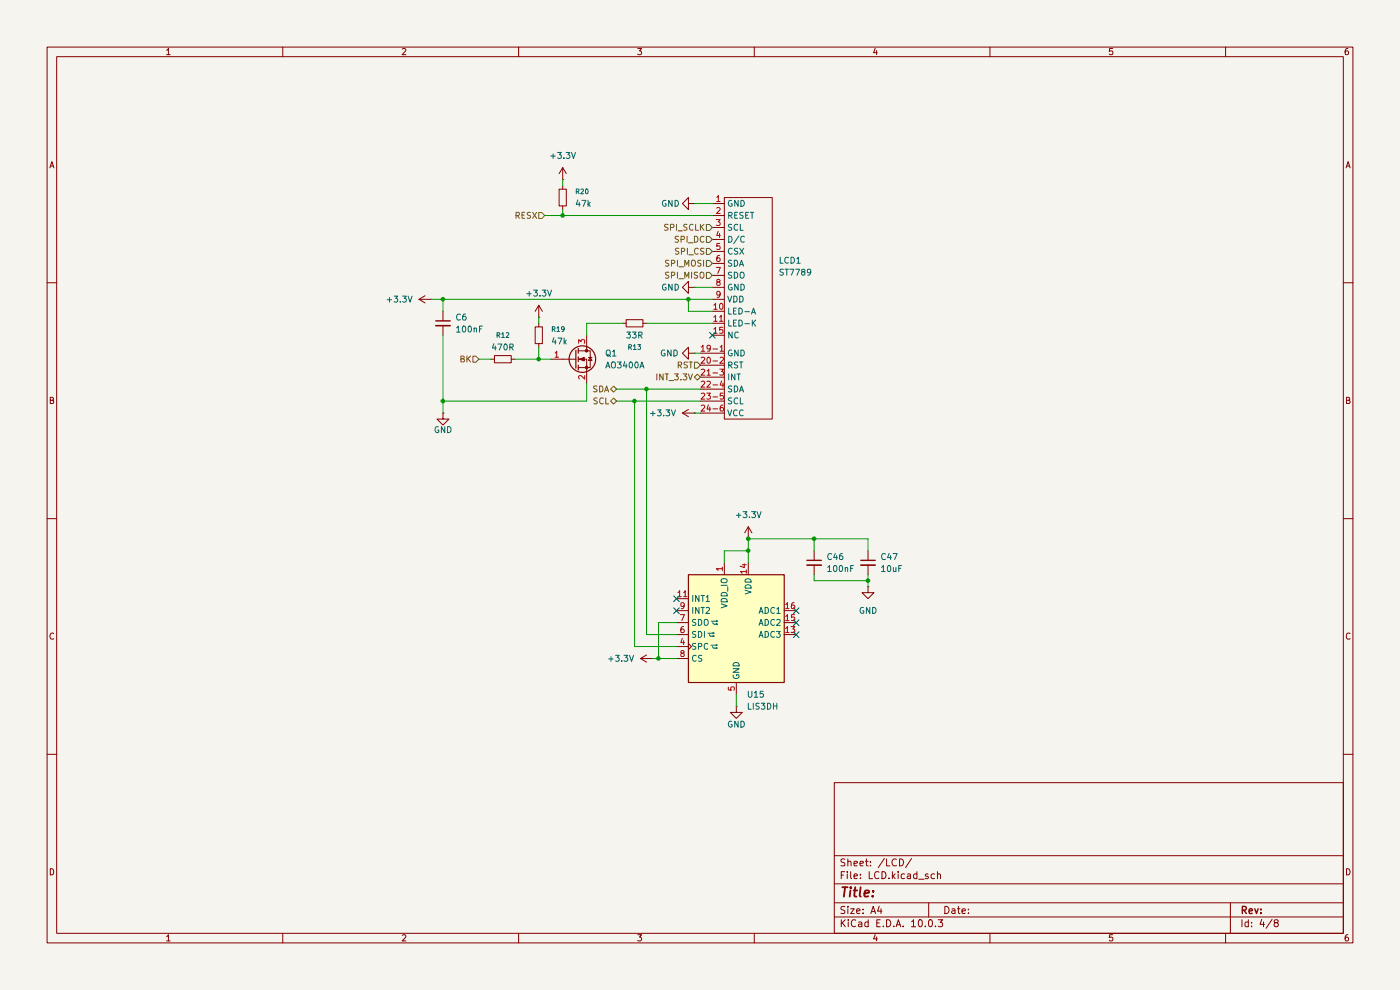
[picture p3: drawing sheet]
(kicad_sch
 (version 20260306)
 (generator "eeschema")
 (generator_version "10.0")
 (paper "A4")
 (lib_symbols
  (symbol "AIoTExplorer_Lib:LCD-2.8-ST7789" (exclude_from_sim no) (in_bom yes) (on_board yes)
   (in_pos_files yes)
   (duplicate_pin_numbers_are_jumpers no)
   (property "Reference" "LCD1" (at 11.43 33.6551 0) (show_name no) (do_not_autoplace no) (effects (font (size 1.27 1.27)) (justify left)))
   (property "Value" "ST7789" (at 11.43 31.1151 0) (show_name no) (do_not_autoplace no) (effects (font (size 1.27 1.27)) (justify left)))
   (property "Footprint" "DISPLAYS:DISPLAY-2.8-IPS-SPI" (at 0 1.27 0) (show_name no) (do_not_autoplace no) (hide yes) (effects (font (size 1.27 1.27))))
   (property "Datasheet" "" (at 0 1.27 0) (show_name no) (do_not_autoplace no) (hide yes) (effects (font (size 1.27 1.27))))
   (property "Description" "" (at 0 1.27 0) (show_name no) (do_not_autoplace no) (hide yes) (effects (font (size 1.27 1.27))))
   (symbol "LCD-2.8-ST7789_0_1"
    (rectangle (start 0 46.99) (end 10.16 0) (stroke (width 0) (type default)) (fill (type none))))
   (symbol "LCD-2.8-ST7789_1_1"
    (pin input line (at -2.54 45.72 0) (length 2.54) (name "GND" (effects (font (size 1.27 1.27)))) (number "1" (effects (font (size 1.27 1.27)))))
    (pin input line (at -2.54 43.18 0) (length 2.54) (name "RESET" (effects (font (size 1.27 1.27)))) (number "2" (effects (font (size 1.27 1.27)))))
    (pin input line (at -2.54 40.64 0) (length 2.54) (name "SCL" (effects (font (size 1.27 1.27)))) (number "3" (effects (font (size 1.27 1.27)))))
    (pin input line (at -2.54 38.1 0) (length 2.54) (name "D/C" (effects (font (size 1.27 1.27)))) (number "4" (effects (font (size 1.27 1.27)))))
    (pin input line (at -2.54 35.56 0) (length 2.54) (name "CSX" (effects (font (size 1.27 1.27)))) (number "5" (effects (font (size 1.27 1.27)))))
    (pin input line (at -2.54 33.02 0) (length 2.54) (name "SDA" (effects (font (size 1.27 1.27)))) (number "6" (effects (font (size 1.27 1.27)))))
    (pin input line (at -2.54 30.48 0) (length 2.54) (name "SDO" (effects (font (size 1.27 1.27)))) (number "7" (effects (font (size 1.27 1.27)))))
    (pin input line (at -2.54 27.94 0) (length 2.54) (name "GND" (effects (font (size 1.27 1.27)))) (number "8" (effects (font (size 1.27 1.27)))))
    (pin input line (at -2.54 25.4 0) (length 2.54) (name "VDD" (effects (font (size 1.27 1.27)))) (number "9" (effects (font (size 1.27 1.27)))))
    (pin input line (at -2.54 22.86 0) (length 2.54) (name "LED-A" (effects (font (size 1.27 1.27)))) (number "10" (effects (font (size 1.27 1.27)))))
    (pin input line (at -2.54 20.32 0) (length 2.54) (name "LED-K" (effects (font (size 1.27 1.27)))) (number "11" (effects (font (size 1.27 1.27)))))
    (pin input line (at -2.54 20.32 0) (length 2.54) (hide yes) (name "LED-K" (effects (font (size 1.27 1.27)))) (number "12" (effects (font (size 1.27 1.27)))))
    (pin input line (at -2.54 20.32 0) (length 2.54) (hide yes) (name "LED-K" (effects (font (size 1.27 1.27)))) (number "13" (effects (font (size 1.27 1.27)))))
    (pin input line (at -2.54 20.32 0) (length 2.54) (hide yes) (name "LED-K" (effects (font (size 1.27 1.27)))) (number "14" (effects (font (size 1.27 1.27)))))
    (pin input line (at -2.54 17.78 0) (length 2.54) (name "NC" (effects (font (size 1.27 1.27)))) (number "15" (effects (font (size 1.27 1.27)))))
    (pin input line (at -2.54 17.78 0) (length 2.54) (hide yes) (name "NC" (effects (font (size 1.27 1.27)))) (number "16" (effects (font (size 1.27 1.27)))))
    (pin input line (at -2.54 17.78 0) (length 2.54) (hide yes) (name "NC" (effects (font (size 1.27 1.27)))) (number "17" (effects (font (size 1.27 1.27)))))
    (pin input line (at -2.54 17.78 0) (length 2.54) (hide yes) (name "NC" (effects (font (size 1.27 1.27)))) (number "18" (effects (font (size 1.27 1.27)))))
    (pin power_in line (at -5.08 13.97 0) (length 5.08) (name "GND" (effects (font (size 1.27 1.27)))) (number "19-1" (effects (font (size 1.27 1.27)))))
    (pin input line (at -5.08 11.43 0) (length 5.08) (name "RST" (effects (font (size 1.27 1.27)))) (number "20-2" (effects (font (size 1.27 1.27)))))
    (pin bidirectional line (at -5.08 8.89 0) (length 5.08) (name "INT" (effects (font (size 1.27 1.27)))) (number "21-3" (effects (font (size 1.27 1.27)))))
    (pin bidirectional line (at -5.08 6.35 0) (length 5.08) (name "SDA" (effects (font (size 1.27 1.27)))) (number "22-4" (effects (font (size 1.27 1.27)))))
    (pin input line (at -5.08 3.81 0) (length 5.08) (name "SCL" (effects (font (size 1.27 1.27)))) (number "23-5" (effects (font (size 1.27 1.27)))))
    (pin power_in line (at -5.08 1.27 0) (length 5.08) (name "VCC" (effects (font (size 1.27 1.27)))) (number "24-6" (effects (font (size 1.27 1.27))))))
   (embedded_fonts no))
  (symbol "Device:C_Small"
   (pin_numbers (hide yes))
   (pin_names
    (offset 0.254) (hide yes)) (exclude_from_sim no) (in_bom yes) (on_board yes)
   (in_pos_files yes)
   (duplicate_pin_numbers_are_jumpers no)
   (property "Reference" "C" (at 0.254 1.778 0) (show_name no) (do_not_autoplace no) (effects (font (size 1.27 1.27)) (justify left)))
   (property "Value" "C_Small" (at 0.254 -2.032 0) (show_name no) (do_not_autoplace no) (effects (font (size 1.27 1.27)) (justify left)))
   (property "Footprint" "" (at 0 0 0) (show_name no) (do_not_autoplace no) (hide yes) (effects (font (size 1.27 1.27))))
   (property "Datasheet" "" (at 0 0 0) (show_name no) (do_not_autoplace no) (hide yes) (effects (font (size 1.27 1.27))))
   (property "Description" "Unpolarized capacitor, small symbol" (at 0 0 0) (show_name no) (do_not_autoplace no) (hide yes) (effects (font (size 1.27 1.27))))
   (symbol "C_Small_0_1"
    (polyline (pts (xy -1.524 0.508) (xy 1.524 0.508)) (stroke (width 0.3048) (type default)) (fill (type none)))
    (polyline (pts (xy -1.524 -0.508) (xy 1.524 -0.508)) (stroke (width 0.3302) (type default)) (fill (type none))))
   (symbol "C_Small_1_1"
    (pin passive line (at 0 2.54 270) (length 2.032) (name "" (effects (font (size 1.27 1.27)))) (number "1" (effects (font (size 1.27 1.27)))))
    (pin passive line (at 0 -2.54 90) (length 2.032) (name "" (effects (font (size 1.27 1.27)))) (number "2" (effects (font (size 1.27 1.27))))))
   (embedded_fonts no))
  (symbol "Device:R_Small"
   (pin_numbers (hide yes))
   (pin_names
    (offset 0.254) (hide yes)) (exclude_from_sim no) (in_bom yes) (on_board yes)
   (in_pos_files yes)
   (duplicate_pin_numbers_are_jumpers no)
   (property "Reference" "R" (at 0 0 90) (show_name no) (do_not_autoplace no) (effects (font (size 1.016 1.016))))
   (property "Value" "R_Small" (at 1.778 0 90) (show_name no) (do_not_autoplace no) (effects (font (size 1.27 1.27))))
   (property "Footprint" "" (at 0 0 0) (show_name no) (do_not_autoplace no) (hide yes) (effects (font (size 1.27 1.27))))
   (property "Datasheet" "" (at 0 0 0) (show_name no) (do_not_autoplace no) (hide yes) (effects (font (size 1.27 1.27))))
   (property "Description" "Resistor, small symbol" (at 0 0 0) (show_name no) (do_not_autoplace no) (hide yes) (effects (font (size 1.27 1.27))))
   (symbol "R_Small_0_1"
    (rectangle (start -0.762 1.778) (end 0.762 -1.778) (stroke (width 0.2032) (type default)) (fill (type none))))
   (symbol "R_Small_1_1"
    (pin passive line (at 0 2.54 270) (length 0.762) (name "" (effects (font (size 1.27 1.27)))) (number "1" (effects (font (size 1.27 1.27)))))
    (pin passive line (at 0 -2.54 90) (length 0.762) (name "" (effects (font (size 1.27 1.27)))) (number "2" (effects (font (size 1.27 1.27))))))
   (embedded_fonts no))
  (symbol "Sensor_Motion:LIS3DH" (exclude_from_sim no) (in_bom yes) (on_board yes)
   (in_pos_files yes)
   (duplicate_pin_numbers_are_jumpers no)
   (property "Reference" "U" (at -7.62 11.43 0) (show_name no) (do_not_autoplace no) (effects (font (size 1.27 1.27))))
   (property "Value" "LIS3DH" (at 6.35 11.43 0) (show_name no) (do_not_autoplace no) (effects (font (size 1.27 1.27))))
   (property "Footprint" "Package_LGA:LGA-16_3x3mm_P0.5mm_LayoutBorder3x5y" (at 2.54 -26.67 0) (show_name no) (do_not_autoplace no) (hide yes) (effects (font (size 1.27 1.27))))
   (property "Datasheet" "https://www.st.com/resource/en/datasheet/cd00274221.pdf" (at -5.08 -2.54 0) (show_name no) (do_not_autoplace no) (hide yes) (effects (font (size 1.27 1.27))))
   (property "Description" "3-Axis Accelerometer, 2/4/8/16g range, I2C/SPI interface, LGA-16" (at 0 0 0) (show_name no) (do_not_autoplace no) (hide yes) (effects (font (size 1.27 1.27))))
   (symbol "LIS3DH_0_1"
    (rectangle (start -10.16 10.16) (end 10.16 -12.7) (stroke (width 0.254) (type default)) (fill (type background))))
   (symbol "LIS3DH_1_1"
    (pin power_in line (at -2.54 12.7 270) (length 2.54) (name "VDD_IO" (effects (font (size 1.27 1.27)))) (number "1" (effects (font (size 1.27 1.27)))))
    (pin no_connect line (at 10.16 5.08 180) (length 2.54) (hide yes) (name "NC" (effects (font (size 1.27 1.27)))) (number "2" (effects (font (size 1.27 1.27)))))
    (pin no_connect line (at 10.16 7.62 180) (length 2.54) (hide yes) (name "NC" (effects (font (size 1.27 1.27)))) (number "3" (effects (font (size 1.27 1.27)))))
    (pin input clock (at -12.7 -5.08 0) (length 2.54) (name "SPC" (effects (font (size 1.27 1.27)))) (number "4" (effects (font (size 1.27 1.27))))
    (alternate "SCL" input clock))
    (pin power_in line (at 0 -15.24 90) (length 2.54) (name "GND" (effects (font (size 1.27 1.27)))) (number "5" (effects (font (size 1.27 1.27)))))
    (pin input line (at -12.7 -2.54 0) (length 2.54) (name "SDI" (effects (font (size 1.27 1.27)))) (number "6" (effects (font (size 1.27 1.27))))
    (alternate "SDA" bidirectional line)
    (alternate "SDO" output line))
    (pin output line (at -12.7 0 0) (length 2.54) (name "SDO" (effects (font (size 1.27 1.27)))) (number "7" (effects (font (size 1.27 1.27))))
    (alternate "SA0" input line))
    (pin input line (at -12.7 -7.62 0) (length 2.54) (name "CS" (effects (font (size 1.27 1.27)))) (number "8" (effects (font (size 1.27 1.27)))))
    (pin output line (at -12.7 2.54 0) (length 2.54) (name "INT2" (effects (font (size 1.27 1.27)))) (number "9" (effects (font (size 1.27 1.27)))))
    (pin passive line (at 0 -15.24 90) (length 2.54) (hide yes) (name "GND" (effects (font (size 1.27 1.27)))) (number "10" (effects (font (size 1.27 1.27)))))
    (pin output line (at -12.7 5.08 0) (length 2.54) (name "INT1" (effects (font (size 1.27 1.27)))) (number "11" (effects (font (size 1.27 1.27)))))
    (pin passive line (at 0 -15.24 90) (length 2.54) (hide yes) (name "GND" (effects (font (size 1.27 1.27)))) (number "12" (effects (font (size 1.27 1.27)))))
    (pin input line (at 12.7 -2.54 180) (length 2.54) (name "ADC3" (effects (font (size 1.27 1.27)))) (number "13" (effects (font (size 1.27 1.27)))))
    (pin power_in line (at 2.54 12.7 270) (length 2.54) (name "VDD" (effects (font (size 1.27 1.27)))) (number "14" (effects (font (size 1.27 1.27)))))
    (pin input line (at 12.7 0 180) (length 2.54) (name "ADC2" (effects (font (size 1.27 1.27)))) (number "15" (effects (font (size 1.27 1.27)))))
    (pin input line (at 12.7 2.54 180) (length 2.54) (name "ADC1" (effects (font (size 1.27 1.27)))) (number "16" (effects (font (size 1.27 1.27))))))
   (embedded_fonts no))
  (symbol "Transistor_FET:AO3400A"
   (pin_names
    (offset 0) (hide yes)) (exclude_from_sim no) (in_bom yes) (on_board yes)
   (in_pos_files yes)
   (duplicate_pin_numbers_are_jumpers no)
   (property "Reference" "Q" (at 5.08 1.905 0) (show_name no) (do_not_autoplace no) (effects (font (size 1.27 1.27)) (justify left)))
   (property "Value" "AO3400A" (at 5.08 0 0) (show_name no) (do_not_autoplace no) (effects (font (size 1.27 1.27)) (justify left)))
   (property "Footprint" "Package_TO_SOT_SMD:SOT-23" (at 5.08 -1.905 0) (show_name no) (do_not_autoplace no) (hide yes) (effects (font (size 1.27 1.27)
    (italic yes)) (justify left)))
   (property "Datasheet" "http://www.aosmd.com/pdfs/datasheet/AO3400A.pdf" (at 5.08 -3.81 0) (show_name no) (do_not_autoplace no) (hide yes) (effects (font (size 1.27 1.27)) (justify left)))
   (property "Description" "30V Vds, 5.7A Id, N-Channel MOSFET, SOT-23" (at 0 0 0) (show_name no) (do_not_autoplace no) (hide yes) (effects (font (size 1.27 1.27))))
   (symbol "AO3400A_0_1"
    (polyline (pts (xy 0.254 1.905) (xy 0.254 -1.905)) (stroke (width 0.254) (type default)) (fill (type none)))
    (polyline (pts (xy 0.254 0) (xy -2.54 0)) (stroke (width 0) (type default)) (fill (type none)))
    (polyline (pts (xy 0.762 2.286) (xy 0.762 1.27)) (stroke (width 0.254) (type default)) (fill (type none)))
    (polyline (pts (xy 0.762 0.508) (xy 0.762 -0.508)) (stroke (width 0.254) (type default)) (fill (type none)))
    (polyline (pts (xy 0.762 -1.27) (xy 0.762 -2.286)) (stroke (width 0.254) (type default)) (fill (type none)))
    (polyline (pts (xy 0.762 -1.778) (xy 3.302 -1.778) (xy 3.302 1.778) (xy 0.762 1.778)) (stroke (width 0) (type default)) (fill (type none)))
    (polyline (pts (xy 1.016 0) (xy 2.032 0.381) (xy 2.032 -0.381) (xy 1.016 0)) (stroke (width 0) (type default)) (fill (type outline)))
    (circle (center 1.651 0) (radius 2.794) (stroke (width 0.254) (type default)) (fill (type none)))
    (polyline (pts (xy 2.54 2.54) (xy 2.54 1.778)) (stroke (width 0) (type default)) (fill (type none)))
    (circle (center 2.54 1.778) (radius 0.254) (stroke (width 0) (type default)) (fill (type outline)))
    (circle (center 2.54 -1.778) (radius 0.254) (stroke (width 0) (type default)) (fill (type outline)))
    (polyline (pts (xy 2.54 -2.54) (xy 2.54 0) (xy 0.762 0)) (stroke (width 0) (type default)) (fill (type none)))
    (polyline (pts (xy 2.921 0.381) (xy 3.683 0.381)) (stroke (width 0) (type default)) (fill (type none)))
    (polyline (pts (xy 3.302 0.381) (xy 2.921 -0.254) (xy 3.683 -0.254) (xy 3.302 0.381)) (stroke (width 0) (type default)) (fill (type none))))
   (symbol "AO3400A_1_1"
    (pin input line (at -5.08 0 0) (length 2.54) (name "G" (effects (font (size 1.27 1.27)))) (number "1" (effects (font (size 1.27 1.27)))))
    (pin passive line (at 2.54 -5.08 90) (length 2.54) (name "S" (effects (font (size 1.27 1.27)))) (number "2" (effects (font (size 1.27 1.27)))))
    (pin passive line (at 2.54 5.08 270) (length 2.54) (name "D" (effects (font (size 1.27 1.27)))) (number "3" (effects (font (size 1.27 1.27))))))
   (embedded_fonts no))
  (symbol "power:+3.3V"
   (power global)
   (pin_numbers (hide yes))
   (pin_names
    (offset 0) (hide yes)) (exclude_from_sim no) (in_bom yes) (on_board yes)
   (in_pos_files yes)
   (duplicate_pin_numbers_are_jumpers no)
   (property "Reference" "#PWR" (at 0 -3.81 0) (show_name no) (do_not_autoplace no) (hide yes) (effects (font (size 1.27 1.27))))
   (property "Value" "+3.3V" (at 0 3.556 0) (show_name no) (do_not_autoplace no) (effects (font (size 1.27 1.27))))
   (property "Footprint" "" (at 0 0 0) (show_name no) (do_not_autoplace no) (hide yes) (effects (font (size 1.27 1.27))))
   (property "Datasheet" "" (at 0 0 0) (show_name no) (do_not_autoplace no) (hide yes) (effects (font (size 1.27 1.27))))
   (property "Description" "Power symbol creates a global label with name \"+3.3V\"" (at 0 0 0) (show_name no) (do_not_autoplace no) (hide yes) (effects (font (size 1.27 1.27))))
   (symbol "+3.3V_0_1"
    (polyline (pts (xy -0.762 1.27) (xy 0 2.54)) (stroke (width 0) (type default)) (fill (type none)))
    (polyline (pts (xy 0 2.54) (xy 0.762 1.27)) (stroke (width 0) (type default)) (fill (type none)))
    (polyline (pts (xy 0 0) (xy 0 2.54)) (stroke (width 0) (type default)) (fill (type none))))
   (symbol "+3.3V_1_1"
    (pin power_in line (at 0 0 90) (length 0) (name "" (effects (font (size 1.27 1.27)))) (number "1" (effects (font (size 1.27 1.27))))))
   (embedded_fonts no))
  (symbol "power:GND"
   (power global)
   (pin_numbers (hide yes))
   (pin_names
    (offset 0) (hide yes)) (exclude_from_sim no) (in_bom yes) (on_board yes)
   (in_pos_files yes)
   (duplicate_pin_numbers_are_jumpers no)
   (property "Reference" "#PWR" (at 0 -6.35 0) (show_name no) (do_not_autoplace no) (hide yes) (effects (font (size 1.27 1.27))))
   (property "Value" "GND" (at 0 -3.81 0) (show_name no) (do_not_autoplace no) (effects (font (size 1.27 1.27))))
   (property "Footprint" "" (at 0 0 0) (show_name no) (do_not_autoplace no) (hide yes) (effects (font (size 1.27 1.27))))
   (property "Datasheet" "" (at 0 0 0) (show_name no) (do_not_autoplace no) (hide yes) (effects (font (size 1.27 1.27))))
   (property "Description" "Power symbol creates a global label with name \"GND\" , ground" (at 0 0 0) (show_name no) (do_not_autoplace no) (hide yes) (effects (font (size 1.27 1.27))))
   (symbol "GND_0_1"
    (polyline (pts (xy 0 0) (xy 0 -1.27) (xy 1.27 -1.27) (xy 0 -2.54) (xy -1.27 -1.27) (xy 0 -1.27)) (stroke (width 0) (type default)) (fill (type none))))
   (symbol "GND_1_1"
    (pin power_in line (at 0 0 270) (length 0) (name "" (effects (font (size 1.27 1.27)))) (number "1" (effects (font (size 1.27 1.27))))))
   (embedded_fonts no)))
 (junction
  (at 158.75 116.84)
  (diameter 0)
  (color 0 0 0 0))
 (junction
  (at 137.16 82.55)
  (diameter 0)
  (color 0 0 0 0))
 (junction
  (at 146.05 63.5)
  (diameter 0)
  (color 0 0 0 0))
 (junction
  (at 93.98 63.5)
  (diameter 0)
  (color 0 0 0 0))
 (junction
  (at 172.72 114.3)
  (diameter 0)
  (color 0 0 0 0))
 (junction
  (at 114.3 76.2)
  (diameter 0)
  (color 0 0 0 0))
 (junction
  (at 119.38 45.72)
  (diameter 0)
  (color 0 0 0 0))
 (junction
  (at 158.75 114.3)
  (diameter 0)
  (color 0 0 0 0))
 (junction
  (at 184.15 123.19)
  (diameter 0)
  (color 0 0 0 0))
 (junction
  (at 139.7 139.7)
  (diameter 0)
  (color 0 0 0 0))
 (junction
  (at 134.62 85.09)
  (diameter 0)
  (color 0 0 0 0))
 (junction
  (at 93.98 85.09)
  (diameter 0)
  (color 0 0 0 0))
 (no_connect
  (at 168.91 132.08))
 (no_connect
  (at 143.51 127))
 (no_connect
  (at 143.51 129.54))
 (no_connect
  (at 168.91 129.54))
 (no_connect
  (at 151.13 71.12))
 (no_connect
  (at 168.91 134.62))
 (wire
  (pts (xy 143.51 132.08) (xy 139.7 132.08))
  (stroke (width 0) (type default)))
 (wire
  (pts (xy 143.51 137.16) (xy 134.62 137.16))
  (stroke (width 0) (type default)))
 (wire
  (pts (xy 114.3 67.31) (xy 114.3 68.58))
  (stroke (width 0) (type default)))
 (wire
  (pts (xy 146.05 66.04) (xy 146.05 63.5))
  (stroke (width 0) (type default)))
 (wire
  (pts (xy 119.38 45.72) (xy 151.13 45.72))
  (stroke (width 0) (type default)))
 (wire
  (pts (xy 124.46 81.28) (xy 124.46 85.09))
  (stroke (width 0) (type default)))
 (wire
  (pts (xy 124.46 71.12) (xy 124.46 68.58))
  (stroke (width 0) (type default)))
 (wire
  (pts (xy 115.57 45.72) (xy 119.38 45.72))
  (stroke (width 0) (type default)))
 (wire
  (pts (xy 151.13 66.04) (xy 146.05 66.04))
  (stroke (width 0) (type default)))
 (wire
  (pts (xy 156.21 149.86) (xy 156.21 147.32))
  (stroke (width 0) (type default)))
 (wire
  (pts (xy 119.38 38.1) (xy 119.38 39.37))
  (stroke (width 0) (type default)))
 (wire
  (pts (xy 93.98 85.09) (xy 124.46 85.09))
  (stroke (width 0) (type default)))
 (wire
  (pts (xy 124.46 68.58) (xy 132.08 68.58))
  (stroke (width 0) (type default)))
 (wire
  (pts (xy 134.62 137.16) (xy 134.62 85.09))
  (stroke (width 0) (type default)))
 (wire
  (pts (xy 184.15 114.3) (xy 172.72 114.3))
  (stroke (width 0) (type default)))
 (wire
  (pts (xy 101.6 76.2) (xy 104.14 76.2))
  (stroke (width 0) (type default)))
 (wire
  (pts (xy 93.98 63.5) (xy 93.98 66.04))
  (stroke (width 0) (type default)))
 (wire
  (pts (xy 139.7 139.7) (xy 143.51 139.7))
  (stroke (width 0) (type default)))
 (wire
  (pts (xy 137.16 82.55) (xy 148.59 82.55))
  (stroke (width 0) (type default)))
 (wire
  (pts (xy 184.15 123.19) (xy 184.15 124.46))
  (stroke (width 0) (type default)))
 (wire
  (pts (xy 172.72 123.19) (xy 184.15 123.19))
  (stroke (width 0) (type default)))
 (wire
  (pts (xy 172.72 121.92) (xy 172.72 123.19))
  (stroke (width 0) (type default)))
 (wire
  (pts (xy 147.32 43.18) (xy 151.13 43.18))
  (stroke (width 0) (type default)))
 (wire
  (pts (xy 184.15 123.19) (xy 184.15 121.92))
  (stroke (width 0) (type default)))
 (wire
  (pts (xy 114.3 76.2) (xy 116.84 76.2))
  (stroke (width 0) (type default)))
 (wire
  (pts (xy 109.22 76.2) (xy 114.3 76.2))
  (stroke (width 0) (type default)))
 (wire
  (pts (xy 93.98 63.5) (xy 146.05 63.5))
  (stroke (width 0) (type default)))
 (wire
  (pts (xy 184.15 116.84) (xy 184.15 114.3))
  (stroke (width 0) (type default)))
 (wire
  (pts (xy 147.32 87.63) (xy 148.59 87.63))
  (stroke (width 0) (type default)))
 (wire
  (pts (xy 172.72 116.84) (xy 172.72 114.3))
  (stroke (width 0) (type default)))
 (wire
  (pts (xy 93.98 87.63) (xy 93.98 85.09))
  (stroke (width 0) (type default)))
 (wire
  (pts (xy 119.38 44.45) (xy 119.38 45.72))
  (stroke (width 0) (type default)))
 (wire
  (pts (xy 139.7 132.08) (xy 139.7 139.7))
  (stroke (width 0) (type default)))
 (wire
  (pts (xy 137.16 82.55) (xy 137.16 134.62))
  (stroke (width 0) (type default)))
 (wire
  (pts (xy 153.67 119.38) (xy 153.67 116.84))
  (stroke (width 0) (type default)))
 (wire
  (pts (xy 93.98 85.09) (xy 93.98 71.12))
  (stroke (width 0) (type default)))
 (wire
  (pts (xy 158.75 114.3) (xy 158.75 116.84))
  (stroke (width 0) (type default)))
 (wire
  (pts (xy 130.81 82.55) (xy 137.16 82.55))
  (stroke (width 0) (type default)))
 (wire
  (pts (xy 146.05 63.5) (xy 151.13 63.5))
  (stroke (width 0) (type default)))
 (wire
  (pts (xy 153.67 116.84) (xy 158.75 116.84))
  (stroke (width 0) (type default)))
 (wire
  (pts (xy 147.32 60.96) (xy 151.13 60.96))
  (stroke (width 0) (type default)))
 (wire
  (pts (xy 134.62 85.09) (xy 148.59 85.09))
  (stroke (width 0) (type default)))
 (wire
  (pts (xy 172.72 114.3) (xy 158.75 114.3))
  (stroke (width 0) (type default)))
 (wire
  (pts (xy 158.75 116.84) (xy 158.75 119.38))
  (stroke (width 0) (type default)))
 (wire
  (pts (xy 143.51 134.62) (xy 137.16 134.62))
  (stroke (width 0) (type default)))
 (wire
  (pts (xy 91.44 63.5) (xy 93.98 63.5))
  (stroke (width 0) (type default)))
 (wire
  (pts (xy 138.43 139.7) (xy 139.7 139.7))
  (stroke (width 0) (type default)))
 (wire
  (pts (xy 147.32 74.93) (xy 148.59 74.93))
  (stroke (width 0) (type default)))
 (wire
  (pts (xy 137.16 68.58) (xy 151.13 68.58))
  (stroke (width 0) (type default)))
 (wire
  (pts (xy 130.81 85.09) (xy 134.62 85.09))
  (stroke (width 0) (type default)))
 (wire
  (pts (xy 114.3 73.66) (xy 114.3 76.2))
  (stroke (width 0) (type default)))
 (hierarchical_label "SPI_DC"
  (shape input)
  (at 151.13 50.8 180)
  (effects (font (size 1.27 1.27)) (justify right)))
 (hierarchical_label "RESX"
  (shape input)
  (at 115.57 45.72 180)
  (effects (font (size 1.27 1.27)) (justify right)))
 (hierarchical_label "SPI_SCLK"
  (shape input)
  (at 151.13 48.26 180)
  (effects (font (size 1.27 1.27)) (justify right)))
 (hierarchical_label "SDA"
  (shape bidirectional)
  (at 130.81 82.55 180)
  (effects (font (size 1.27 1.27)) (justify right)))
 (hierarchical_label "SPI_MISO"
  (shape input)
  (at 151.13 58.42 180)
  (effects (font (size 1.27 1.27)) (justify right)))
 (hierarchical_label "BK"
  (shape input)
  (at 101.6 76.2 180)
  (effects (font (size 1.27 1.27)) (justify right)))
 (hierarchical_label "SPI_MOSI"
  (shape input)
  (at 151.13 55.88 180)
  (effects (font (size 1.27 1.27)) (justify right)))
 (hierarchical_label "RST"
  (shape input)
  (at 148.59 77.47 180)
  (effects (font (size 1.27 1.27)) (justify right)))
 (hierarchical_label "SPI_CS"
  (shape input)
  (at 151.13 53.34 180)
  (effects (font (size 1.27 1.27)) (justify right)))
 (hierarchical_label "SCL"
  (shape bidirectional)
  (at 130.81 85.09 180)
  (effects (font (size 1.27 1.27)) (justify right)))
 (hierarchical_label "INT_3.3V"
  (shape bidirectional)
  (at 148.59 80.01 180)
  (effects (font (size 1.27 1.27)) (justify right)))
 (symbol
  (lib_id "Device:C_Small")
  (at 93.98 68.58 0)
  (unit 1)
  (body_style 1)
  (exclude_from_sim no)
  (in_bom yes)
  (on_board yes)
  (in_pos_files yes)
  (dnp no)
  (fields_autoplaced yes)
  (property "Reference" "C6" (at 96.52 67.3162 0) (show_name no) (do_not_autoplace no) (effects (font (size 1.27 1.27)) (justify left)))
  (property "Value" "100nF" (at 96.52 69.8562 0) (show_name no) (do_not_autoplace no) (effects (font (size 1.27 1.27)) (justify left)))
  (property "Footprint" "Capacitor_SMD:C_0402_1005Metric" (at 93.98 68.58 0) (hide yes) (show_name no) (do_not_autoplace no) (effects (font (size 1.27 1.27))))
  (property "Datasheet" "" (at 93.98 68.58 0) (hide yes) (show_name no) (do_not_autoplace no) (effects (font (size 1.27 1.27))))
  (property "Description" "Unpolarized capacitor, small symbol" (at 93.98 68.58 0) (hide yes) (show_name no) (do_not_autoplace no) (effects (font (size 1.27 1.27))))
  (pin "1")
  (pin "2")
  (instances (project "iW-AIoTEXplorer" (path "" (reference "C6") (unit 1))) (project "LCD" (path "" (reference "C1") (unit 1)))))
 (symbol
  (lib_id "power:+3.3V")
  (at 138.43 139.7 90)
  (unit 1)
  (body_style 1)
  (exclude_from_sim no)
  (in_bom yes)
  (on_board yes)
  (in_pos_files yes)
  (dnp no)
  (fields_autoplaced yes)
  (property "Reference" "#PWR092" (at 142.24 139.7 0) (hide yes) (show_name no) (do_not_autoplace no) (effects (font (size 1.27 1.27))))
  (property "Value" "+3.3V" (at 134.62 139.6999 90) (show_name no) (do_not_autoplace no) (effects (font (size 1.27 1.27)) (justify left)))
  (property "Footprint" "" (at 138.43 139.7 0) (hide yes) (show_name no) (do_not_autoplace no) (effects (font (size 1.27 1.27))))
  (property "Datasheet" "" (at 138.43 139.7 0) (hide yes) (show_name no) (do_not_autoplace no) (effects (font (size 1.27 1.27))))
  (property "Description" "Power symbol creates a global label with name \"+3.3V\"" (at 138.43 139.7 0) (hide yes) (show_name no) (do_not_autoplace no) (effects (font (size 1.27 1.27))))
  (pin "1")
  (instances (project "iW-AIoTEXplorer" (path "" (reference "#PWR092") (unit 1)))))
 (symbol
  (lib_id "power:+3.3V")
  (at 91.44 63.5 90)
  (unit 1)
  (body_style 1)
  (exclude_from_sim no)
  (in_bom yes)
  (on_board yes)
  (in_pos_files yes)
  (dnp no)
  (fields_autoplaced yes)
  (property "Reference" "#PWR011" (at 95.25 63.5 0) (hide yes) (show_name no) (do_not_autoplace no) (effects (font (size 1.27 1.27))))
  (property "Value" "+3.3V" (at 87.63 63.4999 90) (show_name no) (do_not_autoplace no) (effects (font (size 1.27 1.27)) (justify left)))
  (property "Footprint" "" (at 91.44 63.5 0) (hide yes) (show_name no) (do_not_autoplace no) (effects (font (size 1.27 1.27))))
  (property "Datasheet" "" (at 91.44 63.5 0) (hide yes) (show_name no) (do_not_autoplace no) (effects (font (size 1.27 1.27))))
  (property "Description" "Power symbol creates a global label with name \"+3.3V\"" (at 91.44 63.5 0) (hide yes) (show_name no) (do_not_autoplace no) (effects (font (size 1.27 1.27))))
  (pin "1")
  (instances (project "iW-AIoTEXplorer" (path "" (reference "#PWR011") (unit 1))) (project "LCD" (path "" (reference "#PWR0101") (unit 1)))))
 (symbol
  (lib_id "power:GND")
  (at 156.21 149.86 0)
  (unit 1)
  (body_style 1)
  (exclude_from_sim no)
  (in_bom yes)
  (on_board yes)
  (in_pos_files yes)
  (dnp no)
  (property "Reference" "#PWR090" (at 156.21 156.21 0) (hide yes) (show_name no) (do_not_autoplace no) (effects (font (size 1.27 1.27))))
  (property "Value" "GND" (at 156.21 153.67 0) (show_name no) (do_not_autoplace no) (effects (font (size 1.27 1.27))))
  (property "Footprint" "" (at 156.21 149.86 0) (hide yes) (show_name no) (do_not_autoplace no) (effects (font (size 1.27 1.27))))
  (property "Datasheet" "" (at 156.21 149.86 0) (hide yes) (show_name no) (do_not_autoplace no) (effects (font (size 1.27 1.27))))
  (property "Description" "Power symbol creates a global label with name \"GND\" , ground" (at 156.21 149.86 0) (hide yes) (show_name no) (do_not_autoplace no) (effects (font (size 1.27 1.27))))
  (pin "1")
  (instances (project "iW-AIoTEXplorer" (path "" (reference "#PWR090") (unit 1)))))
 (symbol
  (lib_id "Device:C_Small")
  (at 172.72 119.38 0)
  (unit 1)
  (body_style 1)
  (exclude_from_sim no)
  (in_bom yes)
  (on_board yes)
  (in_pos_files yes)
  (dnp no)
  (fields_autoplaced yes)
  (property "Reference" "C46" (at 175.26 118.1162 0) (show_name no) (do_not_autoplace no) (effects (font (size 1.27 1.27)) (justify left)))
  (property "Value" "100nF" (at 175.26 120.6562 0) (show_name no) (do_not_autoplace no) (effects (font (size 1.27 1.27)) (justify left)))
  (property "Footprint" "Capacitor_SMD:C_0402_1005Metric" (at 172.72 119.38 0) (hide yes) (show_name no) (do_not_autoplace no) (effects (font (size 1.27 1.27))))
  (property "Datasheet" "" (at 172.72 119.38 0) (hide yes) (show_name no) (do_not_autoplace no) (effects (font (size 1.27 1.27))))
  (property "Description" "Unpolarized capacitor, small symbol" (at 172.72 119.38 0) (hide yes) (show_name no) (do_not_autoplace no) (effects (font (size 1.27 1.27))))
  (pin "1")
  (pin "2")
  (instances (project "iW-AIoTEXplorer" (path "" (reference "C46") (unit 1)))))
 (symbol
  (lib_id "Device:C_Small")
  (at 184.15 119.38 0)
  (unit 1)
  (body_style 1)
  (exclude_from_sim no)
  (in_bom yes)
  (on_board yes)
  (in_pos_files yes)
  (dnp no)
  (fields_autoplaced yes)
  (property "Reference" "C47" (at 186.69 118.1162 0) (show_name no) (do_not_autoplace no) (effects (font (size 1.27 1.27)) (justify left)))
  (property "Value" "10uF" (at 186.69 120.6562 0) (show_name no) (do_not_autoplace no) (effects (font (size 1.27 1.27)) (justify left)))
  (property "Footprint" "Capacitor_SMD:C_0402_1005Metric" (at 184.15 119.38 0) (hide yes) (show_name no) (do_not_autoplace no) (effects (font (size 1.27 1.27))))
  (property "Datasheet" "" (at 184.15 119.38 0) (hide yes) (show_name no) (do_not_autoplace no) (effects (font (size 1.27 1.27))))
  (property "Description" "Unpolarized capacitor, small symbol" (at 184.15 119.38 0) (hide yes) (show_name no) (do_not_autoplace no) (effects (font (size 1.27 1.27))))
  (pin "1")
  (pin "2")
  (instances (project "iW-AIoTEXplorer" (path "" (reference "C47") (unit 1)))))
 (symbol
  (lib_id "Device:R_Small")
  (at 119.38 41.91 180)
  (unit 1)
  (body_style 1)
  (exclude_from_sim no)
  (in_bom yes)
  (on_board yes)
  (in_pos_files yes)
  (dnp no)
  (fields_autoplaced yes)
  (property "Reference" "R20" (at 121.92 40.6399 0) (show_name no) (do_not_autoplace no) (effects (font (size 1.016 1.016)) (justify right)))
  (property "Value" "47k" (at 121.92 43.1799 0) (show_name no) (do_not_autoplace no) (effects (font (size 1.27 1.27)) (justify right)))
  (property "Footprint" "Resistor_SMD:R_0603_1608Metric" (at 119.38 41.91 0) (hide yes) (show_name no) (do_not_autoplace no) (effects (font (size 1.27 1.27))))
  (property "Datasheet" "" (at 119.38 41.91 0) (hide yes) (show_name no) (do_not_autoplace no) (effects (font (size 1.27 1.27))))
  (property "Description" "Resistor, small symbol" (at 119.38 41.91 0) (hide yes) (show_name no) (do_not_autoplace no) (effects (font (size 1.27 1.27))))
  (pin "1")
  (pin "2")
  (instances (project "iW-AIoTEXplorer" (path "" (reference "R20") (unit 1)))))
 (symbol
  (lib_id "power:GND")
  (at 147.32 74.93 270)
  (unit 1)
  (body_style 1)
  (exclude_from_sim no)
  (in_bom yes)
  (on_board yes)
  (in_pos_files yes)
  (dnp no)
  (property "Reference" "#PWR045" (at 140.97 74.93 0) (hide yes) (show_name no) (do_not_autoplace no) (effects (font (size 1.27 1.27))))
  (property "Value" "GND" (at 141.986 74.93 90) (show_name no) (do_not_autoplace no) (effects (font (size 1.27 1.27))))
  (property "Footprint" "" (at 147.32 74.93 0) (hide yes) (show_name no) (do_not_autoplace no) (effects (font (size 1.27 1.27))))
  (property "Datasheet" "" (at 147.32 74.93 0) (hide yes) (show_name no) (do_not_autoplace no) (effects (font (size 1.27 1.27))))
  (property "Description" "Power symbol creates a global label with name \"GND\" , ground" (at 147.32 74.93 0) (hide yes) (show_name no) (do_not_autoplace no) (effects (font (size 1.27 1.27))))
  (pin "1")
  (instances (project "iW-AIoTEXplorer" (path "" (reference "#PWR045") (unit 1))) (project "LCD" (path "" (reference "#PWR0103") (unit 1)))))
 (symbol
  (lib_id "power:GND")
  (at 184.15 124.46 0)
  (unit 1)
  (body_style 1)
  (exclude_from_sim no)
  (in_bom yes)
  (on_board yes)
  (in_pos_files yes)
  (dnp no)
  (fields_autoplaced yes)
  (property "Reference" "#PWR093" (at 184.15 130.81 0) (hide yes) (show_name no) (do_not_autoplace no) (effects (font (size 1.27 1.27))))
  (property "Value" "GND" (at 184.15 129.54 0) (show_name no) (do_not_autoplace no) (effects (font (size 1.27 1.27))))
  (property "Footprint" "" (at 184.15 124.46 0) (hide yes) (show_name no) (do_not_autoplace no) (effects (font (size 1.27 1.27))))
  (property "Datasheet" "" (at 184.15 124.46 0) (hide yes) (show_name no) (do_not_autoplace no) (effects (font (size 1.27 1.27))))
  (property "Description" "Power symbol creates a global label with name \"GND\" , ground" (at 184.15 124.46 0) (hide yes) (show_name no) (do_not_autoplace no) (effects (font (size 1.27 1.27))))
  (pin "1")
  (instances (project "iW-AIoTEXplorer" (path "" (reference "#PWR093") (unit 1)))))
 (symbol
  (lib_id "Device:R_Small")
  (at 106.68 76.2 90)
  (unit 1)
  (body_style 1)
  (exclude_from_sim no)
  (in_bom yes)
  (on_board yes)
  (in_pos_files yes)
  (dnp no)
  (fields_autoplaced yes)
  (property "Reference" "R12" (at 106.68 71.12 90) (show_name no) (do_not_autoplace no) (effects (font (size 1.016 1.016))))
  (property "Value" "470R" (at 106.68 73.66 90) (show_name no) (do_not_autoplace no) (effects (font (size 1.27 1.27))))
  (property "Footprint" "Resistor_SMD:R_0603_1608Metric" (at 106.68 76.2 0) (hide yes) (show_name no) (do_not_autoplace no) (effects (font (size 1.27 1.27))))
  (property "Datasheet" "" (at 106.68 76.2 0) (hide yes) (show_name no) (do_not_autoplace no) (effects (font (size 1.27 1.27))))
  (property "Description" "Resistor, small symbol" (at 106.68 76.2 0) (hide yes) (show_name no) (do_not_autoplace no) (effects (font (size 1.27 1.27))))
  (pin "1")
  (pin "2")
  (instances (project "iW-AIoTEXplorer" (path "" (reference "R12") (unit 1)))))
 (symbol
  (lib_id "power:+3.3V")
  (at 158.75 114.3 0)
  (unit 1)
  (body_style 1)
  (exclude_from_sim no)
  (in_bom yes)
  (on_board yes)
  (in_pos_files yes)
  (dnp no)
  (fields_autoplaced yes)
  (property "Reference" "#PWR091" (at 158.75 118.11 0) (hide yes) (show_name no) (do_not_autoplace no) (effects (font (size 1.27 1.27))))
  (property "Value" "+3.3V" (at 158.75 109.22 0) (show_name no) (do_not_autoplace no) (effects (font (size 1.27 1.27))))
  (property "Footprint" "" (at 158.75 114.3 0) (hide yes) (show_name no) (do_not_autoplace no) (effects (font (size 1.27 1.27))))
  (property "Datasheet" "" (at 158.75 114.3 0) (hide yes) (show_name no) (do_not_autoplace no) (effects (font (size 1.27 1.27))))
  (property "Description" "Power symbol creates a global label with name \"+3.3V\"" (at 158.75 114.3 0) (hide yes) (show_name no) (do_not_autoplace no) (effects (font (size 1.27 1.27))))
  (pin "1")
  (instances (project "iW-AIoTEXplorer" (path "" (reference "#PWR091") (unit 1)))))
 (symbol
  (lib_id "power:+3.3V")
  (at 119.38 38.1 0)
  (unit 1)
  (body_style 1)
  (exclude_from_sim no)
  (in_bom yes)
  (on_board yes)
  (in_pos_files yes)
  (dnp no)
  (fields_autoplaced yes)
  (property "Reference" "#PWR060" (at 119.38 41.91 0) (hide yes) (show_name no) (do_not_autoplace no) (effects (font (size 1.27 1.27))))
  (property "Value" "+3.3V" (at 119.38 33.02 0) (show_name no) (do_not_autoplace no) (effects (font (size 1.27 1.27))))
  (property "Footprint" "" (at 119.38 38.1 0) (hide yes) (show_name no) (do_not_autoplace no) (effects (font (size 1.27 1.27))))
  (property "Datasheet" "" (at 119.38 38.1 0) (hide yes) (show_name no) (do_not_autoplace no) (effects (font (size 1.27 1.27))))
  (property "Description" "Power symbol creates a global label with name \"+3.3V\"" (at 119.38 38.1 0) (hide yes) (show_name no) (do_not_autoplace no) (effects (font (size 1.27 1.27))))
  (pin "1")
  (instances (project "iW-AIoTEXplorer" (path "" (reference "#PWR060") (unit 1)))))
 (symbol
  (lib_id "AIoTExplorer_Lib:LCD-2.8-ST7789")
  (at 153.67 88.9 0)
  (unit 1)
  (body_style 1)
  (exclude_from_sim no)
  (in_bom yes)
  (on_board yes)
  (in_pos_files yes)
  (dnp no)
  (fields_autoplaced yes)
  (property "Reference" "LCD1" (at 165.1 55.2449 0) (show_name no) (do_not_autoplace no) (effects (font (size 1.27 1.27)) (justify left)))
  (property "Value" "ST7789" (at 165.1 57.7849 0) (show_name no) (do_not_autoplace no) (effects (font (size 1.27 1.27)) (justify left)))
  (property "Footprint" "DISPLAYS:DISPLAY-2.8-IPS-SPI" (at 153.67 87.63 0) (hide yes) (show_name no) (do_not_autoplace no) (effects (font (size 1.27 1.27))))
  (property "Datasheet" "" (at 153.67 87.63 0) (hide yes) (show_name no) (do_not_autoplace no) (effects (font (size 1.27 1.27))))
  (property "Description" "" (at 153.67 87.63 0) (hide yes) (show_name no) (do_not_autoplace no) (effects (font (size 1.27 1.27))))
  (pin "2")
  (pin "3")
  (pin "6")
  (pin "1")
  (pin "5")
  (pin "7")
  (pin "8")
  (pin "4")
  (pin "9")
  (pin "10")
  (pin "11")
  (pin "12")
  (pin "13")
  (pin "14")
  (pin "15")
  (pin "16")
  (pin "17")
  (pin "18")
  (pin "21-3")
  (pin "20-2")
  (pin "19-1")
  (pin "24-6")
  (pin "22-4")
  (pin "23-5")
  (instances (project "iW-AIoTEXplorer" (path "" (reference "LCD1") (unit 1))) (project "" (path "" (reference "LCD1") (unit 1)))))
 (symbol
  (lib_id "Sensor_Motion:LIS3DH")
  (at 156.21 132.08 0)
  (unit 1)
  (body_style 1)
  (exclude_from_sim no)
  (in_bom yes)
  (on_board yes)
  (in_pos_files yes)
  (dnp no)
  (fields_autoplaced yes)
  (property "Reference" "U15" (at 158.3533 147.32 0) (show_name no) (do_not_autoplace no) (effects (font (size 1.27 1.27)) (justify left)))
  (property "Value" "LIS3DH" (at 158.3533 149.86 0) (show_name no) (do_not_autoplace no) (effects (font (size 1.27 1.27)) (justify left)))
  (property "Footprint" "Package_LGA:LGA-16_3x3mm_P0.5mm_LayoutBorder3x5y" (at 158.75 158.75 0) (hide yes) (show_name no) (do_not_autoplace no) (effects (font (size 1.27 1.27))))
  (property "Datasheet" "https://www.st.com/resource/en/datasheet/cd00274221.pdf" (at 151.13 134.62 0) (hide yes) (show_name no) (do_not_autoplace no) (effects (font (size 1.27 1.27))))
  (property "Description" "3-Axis Accelerometer, 2/4/8/16g range, I2C/SPI interface, LGA-16" (at 156.21 132.08 0) (hide yes) (show_name no) (do_not_autoplace no) (effects (font (size 1.27 1.27))))
  (pin "14")
  (pin "11")
  (pin "6")
  (pin "5")
  (pin "7")
  (pin "4")
  (pin "8")
  (pin "1")
  (pin "12")
  (pin "9")
  (pin "10")
  (pin "3")
  (pin "2")
  (pin "13")
  (pin "16")
  (pin "15")
  (instances (project "iW-AIoTEXplorer" (path "" (reference "U15") (unit 1)))))
 (symbol
  (lib_id "power:+3.3V")
  (at 147.32 87.63 90)
  (unit 1)
  (body_style 1)
  (exclude_from_sim no)
  (in_bom yes)
  (on_board yes)
  (in_pos_files yes)
  (dnp no)
  (fields_autoplaced yes)
  (property "Reference" "#PWR046" (at 151.13 87.63 0) (hide yes) (show_name no) (do_not_autoplace no) (effects (font (size 1.27 1.27))))
  (property "Value" "+3.3V" (at 143.51 87.6299 90) (show_name no) (do_not_autoplace no) (effects (font (size 1.27 1.27)) (justify left)))
  (property "Footprint" "" (at 147.32 87.63 0) (hide yes) (show_name no) (do_not_autoplace no) (effects (font (size 1.27 1.27))))
  (property "Datasheet" "" (at 147.32 87.63 0) (hide yes) (show_name no) (do_not_autoplace no) (effects (font (size 1.27 1.27))))
  (property "Description" "Power symbol creates a global label with name \"+3.3V\"" (at 147.32 87.63 0) (hide yes) (show_name no) (do_not_autoplace no) (effects (font (size 1.27 1.27))))
  (pin "1")
  (instances (project "iW-AIoTEXplorer" (path "" (reference "#PWR046") (unit 1))) (project "LCD" (path "" (reference "#PWR0102") (unit 1)))))
 (symbol
  (lib_id "Device:R_Small")
  (at 134.62 68.58 90)
  (mirror x)
  (unit 1)
  (body_style 1)
  (exclude_from_sim no)
  (in_bom yes)
  (on_board yes)
  (in_pos_files yes)
  (dnp no)
  (property "Reference" "R13" (at 134.62 73.66 90) (show_name no) (do_not_autoplace no) (effects (font (size 1.016 1.016))))
  (property "Value" "33R" (at 134.62 71.12 90) (show_name no) (do_not_autoplace no) (effects (font (size 1.27 1.27))))
  (property "Footprint" "Resistor_SMD:R_0603_1608Metric" (at 134.62 68.58 0) (hide yes) (show_name no) (do_not_autoplace no) (effects (font (size 1.27 1.27))))
  (property "Datasheet" "" (at 134.62 68.58 0) (hide yes) (show_name no) (do_not_autoplace no) (effects (font (size 1.27 1.27))))
  (property "Description" "Resistor, small symbol" (at 134.62 68.58 0) (hide yes) (show_name no) (do_not_autoplace no) (effects (font (size 1.27 1.27))))
  (pin "1")
  (pin "2")
  (instances (project "iW-AIoTEXplorer" (path "" (reference "R13") (unit 1)))))
 (symbol
  (lib_id "Device:R_Small")
  (at 114.3 71.12 180)
  (unit 1)
  (body_style 1)
  (exclude_from_sim no)
  (in_bom yes)
  (on_board yes)
  (in_pos_files yes)
  (dnp no)
  (fields_autoplaced yes)
  (property "Reference" "R19" (at 116.84 69.8499 0) (show_name no) (do_not_autoplace no) (effects (font (size 1.016 1.016)) (justify right)))
  (property "Value" "47k" (at 116.84 72.3899 0) (show_name no) (do_not_autoplace no) (effects (font (size 1.27 1.27)) (justify right)))
  (property "Footprint" "Resistor_SMD:R_0603_1608Metric" (at 114.3 71.12 0) (hide yes) (show_name no) (do_not_autoplace no) (effects (font (size 1.27 1.27))))
  (property "Datasheet" "" (at 114.3 71.12 0) (hide yes) (show_name no) (do_not_autoplace no) (effects (font (size 1.27 1.27))))
  (property "Description" "Resistor, small symbol" (at 114.3 71.12 0) (hide yes) (show_name no) (do_not_autoplace no) (effects (font (size 1.27 1.27))))
  (pin "1")
  (pin "2")
  (instances (project "iW-AIoTEXplorer" (path "" (reference "R19") (unit 1)))))
 (symbol
  (lib_id "power:+3.3V")
  (at 114.3 67.31 0)
  (unit 1)
  (body_style 1)
  (exclude_from_sim no)
  (in_bom yes)
  (on_board yes)
  (in_pos_files yes)
  (dnp no)
  (fields_autoplaced yes)
  (property "Reference" "#PWR059" (at 114.3 71.12 0) (hide yes) (show_name no) (do_not_autoplace no) (effects (font (size 1.27 1.27))))
  (property "Value" "+3.3V" (at 114.3 62.23 0) (show_name no) (do_not_autoplace no) (effects (font (size 1.27 1.27))))
  (property "Footprint" "" (at 114.3 67.31 0) (hide yes) (show_name no) (do_not_autoplace no) (effects (font (size 1.27 1.27))))
  (property "Datasheet" "" (at 114.3 67.31 0) (hide yes) (show_name no) (do_not_autoplace no) (effects (font (size 1.27 1.27))))
  (property "Description" "Power symbol creates a global label with name \"+3.3V\"" (at 114.3 67.31 0) (hide yes) (show_name no) (do_not_autoplace no) (effects (font (size 1.27 1.27))))
  (pin "1")
  (instances (project "iW-AIoTEXplorer" (path "" (reference "#PWR059") (unit 1)))))
 (symbol
  (lib_id "power:GND")
  (at 147.32 43.18 270)
  (unit 1)
  (body_style 1)
  (exclude_from_sim no)
  (in_bom yes)
  (on_board yes)
  (in_pos_files yes)
  (dnp no)
  (property "Reference" "#PWR0102" (at 140.97 43.18 0) (hide yes) (show_name no) (do_not_autoplace no) (effects (font (size 1.27 1.27))))
  (property "Value" "GND" (at 144.272 43.18 90) (show_name no) (do_not_autoplace no) (effects (font (size 1.27 1.27)) (justify right)))
  (property "Footprint" "" (at 147.32 43.18 0) (hide yes) (show_name no) (do_not_autoplace no) (effects (font (size 1.27 1.27))))
  (property "Datasheet" "" (at 147.32 43.18 0) (hide yes) (show_name no) (do_not_autoplace no) (effects (font (size 1.27 1.27))))
  (property "Description" "Power symbol creates a global label with name \"GND\" , ground" (at 147.32 43.18 0) (hide yes) (show_name no) (do_not_autoplace no) (effects (font (size 1.27 1.27))))
  (pin "1")
  (instances (project "iW-AIoTEXplorer" (path "" (reference "#PWR0102") (unit 1))) (project "LCD" (path "" (reference "#PWR02") (unit 1)))))
 (symbol
  (lib_id "power:GND")
  (at 93.98 87.63 0)
  (unit 1)
  (body_style 1)
  (exclude_from_sim no)
  (in_bom yes)
  (on_board yes)
  (in_pos_files yes)
  (dnp no)
  (property "Reference" "#PWR0103" (at 93.98 93.98 0) (hide yes) (show_name no) (do_not_autoplace no) (effects (font (size 1.27 1.27))))
  (property "Value" "GND" (at 93.98 91.186 0) (show_name no) (do_not_autoplace no) (effects (font (size 1.27 1.27))))
  (property "Footprint" "" (at 93.98 87.63 0) (hide yes) (show_name no) (do_not_autoplace no) (effects (font (size 1.27 1.27))))
  (property "Datasheet" "" (at 93.98 87.63 0) (hide yes) (show_name no) (do_not_autoplace no) (effects (font (size 1.27 1.27))))
  (property "Description" "Power symbol creates a global label with name \"GND\" , ground" (at 93.98 87.63 0) (hide yes) (show_name no) (do_not_autoplace no) (effects (font (size 1.27 1.27))))
  (pin "1")
  (instances (project "iW-AIoTEXplorer" (path "" (reference "#PWR0103") (unit 1))) (project "LCD" (path "" (reference "#PWR03") (unit 1)))))
 (symbol
  (lib_id "power:GND")
  (at 147.32 60.96 270)
  (unit 1)
  (body_style 1)
  (exclude_from_sim no)
  (in_bom yes)
  (on_board yes)
  (in_pos_files yes)
  (dnp no)
  (property "Reference" "#PWR0101" (at 140.97 60.96 0) (hide yes) (show_name no) (do_not_autoplace no) (effects (font (size 1.27 1.27))))
  (property "Value" "GND" (at 144.272 60.96 90) (show_name no) (do_not_autoplace no) (effects (font (size 1.27 1.27)) (justify right)))
  (property "Footprint" "" (at 147.32 60.96 0) (hide yes) (show_name no) (do_not_autoplace no) (effects (font (size 1.27 1.27))))
  (property "Datasheet" "" (at 147.32 60.96 0) (hide yes) (show_name no) (do_not_autoplace no) (effects (font (size 1.27 1.27))))
  (property "Description" "Power symbol creates a global label with name \"GND\" , ground" (at 147.32 60.96 0) (hide yes) (show_name no) (do_not_autoplace no) (effects (font (size 1.27 1.27))))
  (pin "1")
  (instances (project "iW-AIoTEXplorer" (path "" (reference "#PWR0101") (unit 1))) (project "LCD" (path "" (reference "#PWR01") (unit 1)))))
 (symbol
  (lib_id "Transistor_FET:AO3400A")
  (at 121.92 76.2 0)
  (unit 1)
  (body_style 1)
  (exclude_from_sim no)
  (in_bom yes)
  (on_board yes)
  (in_pos_files yes)
  (dnp no)
  (fields_autoplaced yes)
  (property "Reference" "Q1" (at 128.27 74.9299 0) (show_name no) (do_not_autoplace no) (effects (font (size 1.27 1.27)) (justify left)))
  (property "Value" "AO3400A" (at 128.27 77.4699 0) (show_name no) (do_not_autoplace no) (effects (font (size 1.27 1.27)) (justify left)))
  (property "Footprint" "Package_TO_SOT_SMD:SOT-23" (at 127 78.105 0) (hide yes) (show_name no) (do_not_autoplace no) (effects (font (size 1.27 1.27)
    (italic yes)) (justify left)))
  (property "Datasheet" "http://www.aosmd.com/pdfs/datasheet/AO3400A.pdf" (at 127 80.01 0) (hide yes) (show_name no) (do_not_autoplace no) (effects (font (size 1.27 1.27)) (justify left)))
  (property "Description" "30V Vds, 5.7A Id, N-Channel MOSFET, SOT-23" (at 121.92 76.2 0) (hide yes) (show_name no) (do_not_autoplace no) (effects (font (size 1.27 1.27))))
  (pin "1")
  (pin "3")
  (pin "2")
  (instances (project "iW-AIoTEXplorer" (path "" (reference "Q1") (unit 1)))))
 (sheet_instances
  (path ""
   (page "1"))))
